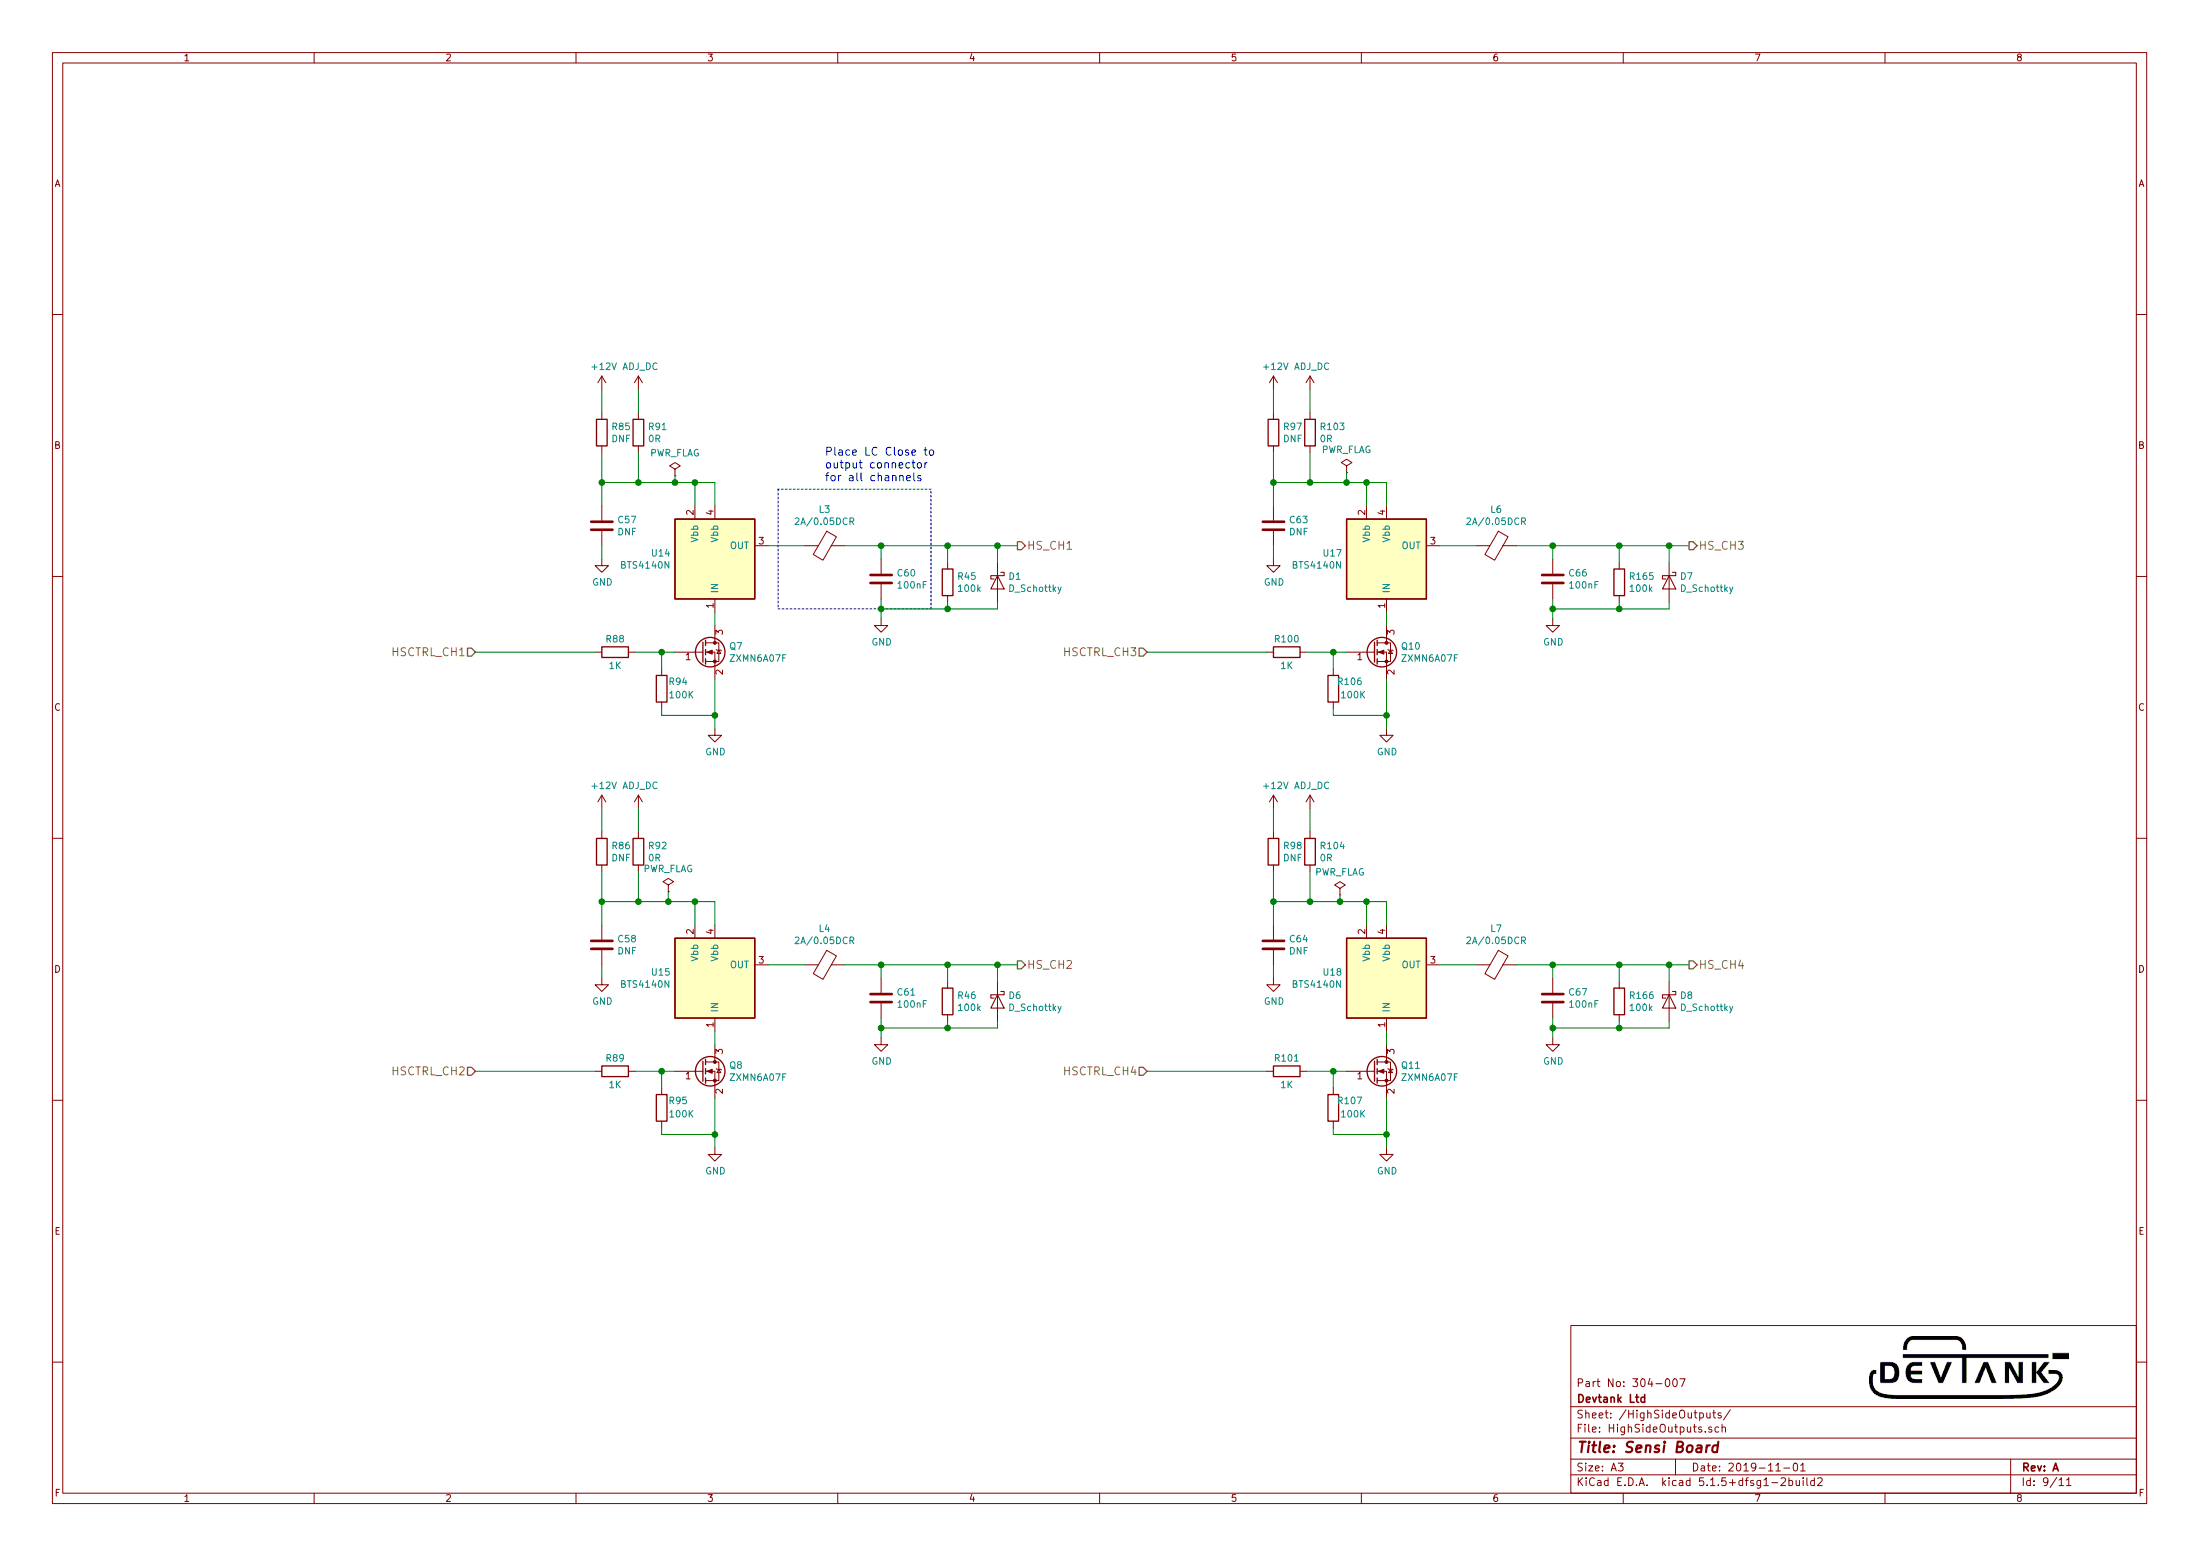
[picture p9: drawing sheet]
EESchema Schematic File Version 4
EELAYER 30 0
EELAYER END
$Descr A3 16535 11693
encoding utf-8
Sheet 9 11
Title "Sensi Board"
Date "2019-11-01"
Rev "A"
Comp "Devtank Ltd"
Comment1 "Part No: 304-007"
Comment2 ""
Comment3 ""
Comment4 ""
$EndDescr
$Comp
L Devtank:BTS4140N U14
U 1 1
P 5375 4200
F 0 "U14" H 5045 4246 50  0000 R CNN
F 1 "BTS4140N" H 5045 4155 50  0000 R CNN
F 2 "Package_TO_SOT_SMD:SOT-223" H 5375 3800 50  0001 C CNN
F 3 "" H 5375 3800 50  0001 C CNN
F 4 "146-001" H 1850 1500 50  0001 C CNN "Devtank"
	1    5375 4200
	1    0    0    -1  
$EndComp
$Comp
L Sensi_Board-rescue:Q_NMOS_GSD-device Q?
U 1 1
P 5275 4900
AR Path="/5CB48752" Ref="Q?"  Part="1" 
AR Path="/5BE4E2B2/5CB48752" Ref="Q?"  Part="1" 
AR Path="/5C60B9FB/5CB48752" Ref="Q?"  Part="1" 
AR Path="/5CAF39AF/5CB48752" Ref="Q7"  Part="1" 
F 0 "Q7" H 5481 4946 50  0000 L CNN
F 1 "ZXMN6A07F" H 5481 4855 50  0000 L CNN
F 2 "Package_TO_SOT_SMD:SOT-23" H 5475 5000 50  0001 C CNN
F 3 "" H 5275 4900 50  0001 C CNN
F 4 "170-002" H 1850 1500 50  0001 C CNN "Devtank"
	1    5275 4900
	1    0    0    -1  
$EndComp
$Comp
L Sensi_Board-rescue:R-device R?
U 1 1
P 4625 4900
AR Path="/5CB48759" Ref="R?"  Part="1" 
AR Path="/5BE4E2B2/5CB48759" Ref="R?"  Part="1" 
AR Path="/5C60B9FB/5CB48759" Ref="R?"  Part="1" 
AR Path="/5CAF39AF/5CB48759" Ref="R88"  Part="1" 
F 0 "R88" V 4525 4900 50  0000 C CNN
F 1 "1K" V 4725 4900 50  0000 C CNN
F 2 "Resistor_SMD:R_0603_1608Metric" V 4555 4900 50  0001 C CNN
F 3 "" H 4625 4900 50  0001 C CNN
F 4 "101-012" H 1850 1500 50  0001 C CNN "Devtank"
	1    4625 4900
	0    1    1    0   
$EndComp
$Comp
L Sensi_Board-rescue:R-device R?
U 1 1
P 4975 5175
AR Path="/5CB48760" Ref="R?"  Part="1" 
AR Path="/5BE4E2B2/5CB48760" Ref="R?"  Part="1" 
AR Path="/5C60B9FB/5CB48760" Ref="R?"  Part="1" 
AR Path="/5CAF39AF/5CB48760" Ref="R94"  Part="1" 
F 0 "R94" H 4850 5125 50  0000 C CNN
F 1 "100K" H 4825 5225 50  0000 C CNN
F 2 "Resistor_SMD:R_0603_1608Metric" V 4905 5175 50  0001 C CNN
F 3 "" H 4975 5175 50  0001 C CNN
F 4 "101-015" H 1850 1500 50  0001 C CNN "Devtank"
	1    4975 5175
	-1   0    0    1   
$EndComp
Wire Wire Line
	4975 5025 4975 4900
Wire Wire Line
	4975 4900 4775 4900
Wire Wire Line
	4975 4900 5075 4900
Connection ~ 4975 4900
$Comp
L power:GND #PWR?
U 1 1
P 5375 5475
AR Path="/5CB4876B" Ref="#PWR?"  Part="1" 
AR Path="/5BE4E2B2/5CB4876B" Ref="#PWR?"  Part="1" 
AR Path="/5C60B9FB/5CB4876B" Ref="#PWR?"  Part="1" 
AR Path="/5CAF39AF/5CB4876B" Ref="#PWR0148"  Part="1" 
F 0 "#PWR0148" H 5375 5225 50  0001 C CNN
F 1 "GND" H 5380 5302 50  0000 C CNN
F 2 "" H 5375 5475 50  0001 C CNN
F 3 "" H 5375 5475 50  0001 C CNN
	1    5375 5475
	1    0    0    -1  
$EndComp
Wire Wire Line
	5375 5100 5375 5375
Wire Wire Line
	4975 5325 4975 5375
Wire Wire Line
	4975 5375 5375 5375
Connection ~ 5375 5375
Wire Wire Line
	5375 5375 5375 5475
Text HLabel 3575 4900 0    60   Input ~ 0
HSCTRL_CH1
Wire Wire Line
	5375 4600 5375 4700
$Comp
L Sensi_Board-rescue:R-device R85
U 1 1
P 4525 3250
F 0 "R85" H 4595 3296 50  0000 L CNN
F 1 "DNF" H 4595 3205 50  0000 L CNN
F 2 "Resistor_SMD:R_0805_2012Metric" V 4455 3250 50  0001 C CNN
F 3 "" H 4525 3250 50  0001 C CNN
F 4 "" H 1850 1500 50  0001 C CNN "Devtank"
	1    4525 3250
	1    0    0    -1  
$EndComp
$Comp
L Sensi_Board-rescue:R-device R91
U 1 1
P 4800 3250
F 0 "R91" H 4870 3296 50  0000 L CNN
F 1 "0R" H 4870 3205 50  0000 L CNN
F 2 "Resistor_SMD:R_0805_2012Metric" V 4730 3250 50  0001 C CNN
F 3 "" H 4800 3250 50  0001 C CNN
F 4 "101-006" H 4800 3250 50  0001 C CNN "Devtank"
	1    4800 3250
	1    0    0    -1  
$EndComp
Wire Wire Line
	4525 3400 4525 3625
Wire Wire Line
	5375 3625 5375 3800
Wire Wire Line
	5225 3800 5225 3625
Connection ~ 5225 3625
Wire Wire Line
	5225 3625 5375 3625
Wire Wire Line
	4800 3400 4800 3625
$Comp
L power:+12V #PWR0139
U 1 1
P 4525 2925
F 0 "#PWR0139" H 4525 2775 50  0001 C CNN
F 1 "+12V" H 4540 3098 50  0000 C CNN
F 2 "" H 4525 2925 50  0001 C CNN
F 3 "" H 4525 2925 50  0001 C CNN
	1    4525 2925
	1    0    0    -1  
$EndComp
$Comp
L Devtank:ADJ_DC #PWR0145
U 1 1
P 4800 2925
F 0 "#PWR0145" H 4800 2775 50  0001 C CNN
F 1 "ADJ_DC" H 4815 3098 50  0000 C CNN
F 2 "" H 4800 2925 50  0000 C CNN
F 3 "" H 4800 2925 50  0000 C CNN
	1    4800 2925
	1    0    0    -1  
$EndComp
Wire Wire Line
	4525 2925 4525 3100
Wire Wire Line
	4800 2925 4800 3100
$Comp
L Sensi_Board-rescue:Ferrite_Bead-device L3
U 1 1
P 6200 4100
F 0 "L3" V 5926 4100 50  0000 C CNN
F 1 "2A/0.05DCR" V 6017 4100 50  0000 C CNN
F 2 "Inductor_SMD:L_0805_2012Metric" V 6130 4100 50  0001 C CNN
F 3 "" H 6200 4100 50  0001 C CNN
F 4 "113-002" H 1850 1500 50  0001 C CNN "Devtank"
	1    6200 4100
	0    1    1    0   
$EndComp
Wire Wire Line
	5775 4100 6050 4100
$Comp
L Sensi_Board-rescue:C-device C60
U 1 1
P 6625 4350
F 0 "C60" H 6740 4396 50  0000 L CNN
F 1 "100nF" H 6740 4305 50  0000 L CNN
F 2 "Capacitor_SMD:C_0402_1005Metric" H 6663 4200 50  0001 C CNN
F 3 "" H 6625 4350 50  0001 C CNN
F 4 "105-019" H 1850 1500 50  0001 C CNN "Devtank"
	1    6625 4350
	1    0    0    -1  
$EndComp
$Comp
L power:GND #PWR?
U 1 1
P 6625 4650
AR Path="/5CB4B5E8" Ref="#PWR?"  Part="1" 
AR Path="/5BE4E2B2/5CB4B5E8" Ref="#PWR?"  Part="1" 
AR Path="/5C60B9FB/5CB4B5E8" Ref="#PWR?"  Part="1" 
AR Path="/5CAF39AF/5CB4B5E8" Ref="#PWR0151"  Part="1" 
F 0 "#PWR0151" H 6625 4400 50  0001 C CNN
F 1 "GND" H 6630 4477 50  0000 C CNN
F 2 "" H 6625 4650 50  0001 C CNN
F 3 "" H 6625 4650 50  0001 C CNN
	1    6625 4650
	1    0    0    -1  
$EndComp
Wire Wire Line
	6350 4100 6625 4100
Text HLabel 7650 4100 2    60   Output ~ 0
HS_CH1
$Comp
L Sensi_Board-rescue:C-device C57
U 1 1
P 4525 3950
F 0 "C57" H 4640 3996 50  0000 L CNN
F 1 "DNF" H 4640 3905 50  0000 L CNN
F 2 "Capacitor_SMD:C_0805_2012Metric" H 4563 3800 50  0001 C CNN
F 3 "" H 4525 3950 50  0001 C CNN
F 4 "" H 4525 3950 50  0001 C CNN "Devtank"
	1    4525 3950
	1    0    0    -1  
$EndComp
Wire Wire Line
	4800 3625 5075 3625
Wire Wire Line
	4525 3625 4800 3625
Connection ~ 4800 3625
Wire Wire Line
	4525 3800 4525 3625
Connection ~ 4525 3625
$Comp
L power:GND #PWR?
U 1 1
P 4525 4200
AR Path="/5CB4C64A" Ref="#PWR?"  Part="1" 
AR Path="/5BE4E2B2/5CB4C64A" Ref="#PWR?"  Part="1" 
AR Path="/5C60B9FB/5CB4C64A" Ref="#PWR?"  Part="1" 
AR Path="/5CAF39AF/5CB4C64A" Ref="#PWR0140"  Part="1" 
F 0 "#PWR0140" H 4525 3950 50  0001 C CNN
F 1 "GND" H 4530 4027 50  0000 C CNN
F 2 "" H 4525 4200 50  0001 C CNN
F 3 "" H 4525 4200 50  0001 C CNN
	1    4525 4200
	1    0    0    -1  
$EndComp
Wire Wire Line
	4525 4100 4525 4200
Connection ~ 6625 4100
Wire Wire Line
	6625 4100 6625 4200
Wire Wire Line
	6625 4500 6625 4575
$Comp
L Devtank:BTS4140N U15
U 1 1
P 5375 7350
F 0 "U15" H 5045 7396 50  0000 R CNN
F 1 "BTS4140N" H 5045 7305 50  0000 R CNN
F 2 "Package_TO_SOT_SMD:SOT-223" H 5375 6950 50  0001 C CNN
F 3 "" H 5375 6950 50  0001 C CNN
F 4 "146-001" H 1850 1500 50  0001 C CNN "Devtank"
	1    5375 7350
	1    0    0    -1  
$EndComp
$Comp
L Sensi_Board-rescue:Q_NMOS_GSD-device Q?
U 1 1
P 5275 8050
AR Path="/5CB527EB" Ref="Q?"  Part="1" 
AR Path="/5BE4E2B2/5CB527EB" Ref="Q?"  Part="1" 
AR Path="/5C60B9FB/5CB527EB" Ref="Q?"  Part="1" 
AR Path="/5CAF39AF/5CB527EB" Ref="Q8"  Part="1" 
F 0 "Q8" H 5481 8096 50  0000 L CNN
F 1 "ZXMN6A07F" H 5481 8005 50  0000 L CNN
F 2 "Package_TO_SOT_SMD:SOT-23" H 5475 8150 50  0001 C CNN
F 3 "" H 5275 8050 50  0001 C CNN
F 4 "170-002" H 1850 1500 50  0001 C CNN "Devtank"
	1    5275 8050
	1    0    0    -1  
$EndComp
$Comp
L Sensi_Board-rescue:R-device R?
U 1 1
P 4625 8050
AR Path="/5CB527F1" Ref="R?"  Part="1" 
AR Path="/5BE4E2B2/5CB527F1" Ref="R?"  Part="1" 
AR Path="/5C60B9FB/5CB527F1" Ref="R?"  Part="1" 
AR Path="/5CAF39AF/5CB527F1" Ref="R89"  Part="1" 
F 0 "R89" V 4525 8050 50  0000 C CNN
F 1 "1K" V 4725 8050 50  0000 C CNN
F 2 "Resistor_SMD:R_0603_1608Metric" V 4555 8050 50  0001 C CNN
F 3 "" H 4625 8050 50  0001 C CNN
F 4 "101-012" H 1850 1500 50  0001 C CNN "Devtank"
	1    4625 8050
	0    1    1    0   
$EndComp
$Comp
L Sensi_Board-rescue:R-device R?
U 1 1
P 4975 8325
AR Path="/5CB527F7" Ref="R?"  Part="1" 
AR Path="/5BE4E2B2/5CB527F7" Ref="R?"  Part="1" 
AR Path="/5C60B9FB/5CB527F7" Ref="R?"  Part="1" 
AR Path="/5CAF39AF/5CB527F7" Ref="R95"  Part="1" 
F 0 "R95" H 4850 8275 50  0000 C CNN
F 1 "100K" H 4825 8375 50  0000 C CNN
F 2 "Resistor_SMD:R_0603_1608Metric" V 4905 8325 50  0001 C CNN
F 3 "" H 4975 8325 50  0001 C CNN
F 4 "101-015" H 1850 1500 50  0001 C CNN "Devtank"
	1    4975 8325
	-1   0    0    1   
$EndComp
Wire Wire Line
	4975 8175 4975 8050
Wire Wire Line
	4975 8050 4775 8050
Wire Wire Line
	4975 8050 5075 8050
Connection ~ 4975 8050
$Comp
L power:GND #PWR?
U 1 1
P 5375 8625
AR Path="/5CB52801" Ref="#PWR?"  Part="1" 
AR Path="/5BE4E2B2/5CB52801" Ref="#PWR?"  Part="1" 
AR Path="/5C60B9FB/5CB52801" Ref="#PWR?"  Part="1" 
AR Path="/5CAF39AF/5CB52801" Ref="#PWR0149"  Part="1" 
F 0 "#PWR0149" H 5375 8375 50  0001 C CNN
F 1 "GND" H 5380 8452 50  0000 C CNN
F 2 "" H 5375 8625 50  0001 C CNN
F 3 "" H 5375 8625 50  0001 C CNN
	1    5375 8625
	1    0    0    -1  
$EndComp
Wire Wire Line
	5375 8250 5375 8525
Wire Wire Line
	4975 8475 4975 8525
Wire Wire Line
	4975 8525 5375 8525
Connection ~ 5375 8525
Wire Wire Line
	5375 8525 5375 8625
Text HLabel 3575 8050 0    60   Input ~ 0
HSCTRL_CH2
Wire Wire Line
	5375 7750 5375 7850
$Comp
L Sensi_Board-rescue:R-device R86
U 1 1
P 4525 6400
F 0 "R86" H 4595 6446 50  0000 L CNN
F 1 "DNF" H 4595 6355 50  0000 L CNN
F 2 "Resistor_SMD:R_0805_2012Metric" V 4455 6400 50  0001 C CNN
F 3 "" H 4525 6400 50  0001 C CNN
F 4 "" H 1850 1500 50  0001 C CNN "Devtank"
	1    4525 6400
	1    0    0    -1  
$EndComp
$Comp
L Sensi_Board-rescue:R-device R92
U 1 1
P 4800 6400
F 0 "R92" H 4870 6446 50  0000 L CNN
F 1 "0R" H 4870 6355 50  0000 L CNN
F 2 "Resistor_SMD:R_0805_2012Metric" V 4730 6400 50  0001 C CNN
F 3 "" H 4800 6400 50  0001 C CNN
F 4 "101-006" H 4800 6400 50  0001 C CNN "Devtank"
	1    4800 6400
	1    0    0    -1  
$EndComp
Wire Wire Line
	4525 6550 4525 6775
Wire Wire Line
	5375 6775 5375 6950
Wire Wire Line
	5225 6950 5225 6775
Connection ~ 5225 6775
Wire Wire Line
	5225 6775 5375 6775
Wire Wire Line
	4800 6550 4800 6775
$Comp
L power:+12V #PWR0141
U 1 1
P 4525 6075
F 0 "#PWR0141" H 4525 5925 50  0001 C CNN
F 1 "+12V" H 4540 6248 50  0000 C CNN
F 2 "" H 4525 6075 50  0001 C CNN
F 3 "" H 4525 6075 50  0001 C CNN
	1    4525 6075
	1    0    0    -1  
$EndComp
$Comp
L Devtank:ADJ_DC #PWR0146
U 1 1
P 4800 6075
F 0 "#PWR0146" H 4800 5925 50  0001 C CNN
F 1 "ADJ_DC" H 4815 6248 50  0000 C CNN
F 2 "" H 4800 6075 50  0000 C CNN
F 3 "" H 4800 6075 50  0000 C CNN
	1    4800 6075
	1    0    0    -1  
$EndComp
Wire Wire Line
	4525 6075 4525 6250
Wire Wire Line
	4800 6075 4800 6250
$Comp
L Sensi_Board-rescue:Ferrite_Bead-device L4
U 1 1
P 6200 7250
F 0 "L4" V 5926 7250 50  0000 C CNN
F 1 "2A/0.05DCR" V 6017 7250 50  0000 C CNN
F 2 "Inductor_SMD:L_0805_2012Metric" V 6130 7250 50  0001 C CNN
F 3 "" H 6200 7250 50  0001 C CNN
F 4 "113-002" H 1850 1500 50  0001 C CNN "Devtank"
	1    6200 7250
	0    1    1    0   
$EndComp
Wire Wire Line
	5775 7250 6050 7250
$Comp
L Sensi_Board-rescue:C-device C61
U 1 1
P 6625 7500
F 0 "C61" H 6740 7546 50  0000 L CNN
F 1 "100nF" H 6740 7455 50  0000 L CNN
F 2 "Capacitor_SMD:C_0402_1005Metric" H 6663 7350 50  0001 C CNN
F 3 "" H 6625 7500 50  0001 C CNN
F 4 "105-019" H 1850 1500 50  0001 C CNN "Devtank"
	1    6625 7500
	1    0    0    -1  
$EndComp
$Comp
L power:GND #PWR?
U 1 1
P 6625 7800
AR Path="/5CB52845" Ref="#PWR?"  Part="1" 
AR Path="/5BE4E2B2/5CB52845" Ref="#PWR?"  Part="1" 
AR Path="/5C60B9FB/5CB52845" Ref="#PWR?"  Part="1" 
AR Path="/5CAF39AF/5CB52845" Ref="#PWR0152"  Part="1" 
F 0 "#PWR0152" H 6625 7550 50  0001 C CNN
F 1 "GND" H 6630 7627 50  0000 C CNN
F 2 "" H 6625 7800 50  0001 C CNN
F 3 "" H 6625 7800 50  0001 C CNN
	1    6625 7800
	1    0    0    -1  
$EndComp
Wire Wire Line
	6350 7250 6625 7250
Text HLabel 7650 7250 2    60   Output ~ 0
HS_CH2
$Comp
L Sensi_Board-rescue:C-device C58
U 1 1
P 4525 7100
F 0 "C58" H 4640 7146 50  0000 L CNN
F 1 "DNF" H 4640 7055 50  0000 L CNN
F 2 "Capacitor_SMD:C_0805_2012Metric" H 4563 6950 50  0001 C CNN
F 3 "" H 4525 7100 50  0001 C CNN
F 4 "" H 4525 7100 50  0001 C CNN "Devtank"
	1    4525 7100
	1    0    0    -1  
$EndComp
Wire Wire Line
	4800 6775 5025 6775
Wire Wire Line
	4525 6775 4800 6775
Connection ~ 4800 6775
Wire Wire Line
	4525 6950 4525 6775
Connection ~ 4525 6775
$Comp
L power:GND #PWR?
U 1 1
P 4525 7350
AR Path="/5CB52859" Ref="#PWR?"  Part="1" 
AR Path="/5BE4E2B2/5CB52859" Ref="#PWR?"  Part="1" 
AR Path="/5C60B9FB/5CB52859" Ref="#PWR?"  Part="1" 
AR Path="/5CAF39AF/5CB52859" Ref="#PWR0142"  Part="1" 
F 0 "#PWR0142" H 4525 7100 50  0001 C CNN
F 1 "GND" H 4530 7177 50  0000 C CNN
F 2 "" H 4525 7350 50  0001 C CNN
F 3 "" H 4525 7350 50  0001 C CNN
	1    4525 7350
	1    0    0    -1  
$EndComp
Wire Wire Line
	4525 7250 4525 7350
Wire Wire Line
	6625 7250 6625 7350
Wire Wire Line
	6625 7650 6625 7725
$Comp
L Devtank:BTS4140N U17
U 1 1
P 10425 4200
F 0 "U17" H 10095 4246 50  0000 R CNN
F 1 "BTS4140N" H 10095 4155 50  0000 R CNN
F 2 "Package_TO_SOT_SMD:SOT-223" H 10425 3800 50  0001 C CNN
F 3 "" H 10425 3800 50  0001 C CNN
F 4 "146-001" H 1850 1500 50  0001 C CNN "Devtank"
	1    10425 4200
	1    0    0    -1  
$EndComp
$Comp
L Sensi_Board-rescue:Q_NMOS_GSD-device Q?
U 1 1
P 10325 4900
AR Path="/5CB58C92" Ref="Q?"  Part="1" 
AR Path="/5BE4E2B2/5CB58C92" Ref="Q?"  Part="1" 
AR Path="/5C60B9FB/5CB58C92" Ref="Q?"  Part="1" 
AR Path="/5CAF39AF/5CB58C92" Ref="Q10"  Part="1" 
F 0 "Q10" H 10531 4946 50  0000 L CNN
F 1 "ZXMN6A07F" H 10531 4855 50  0000 L CNN
F 2 "Package_TO_SOT_SMD:SOT-23" H 10525 5000 50  0001 C CNN
F 3 "" H 10325 4900 50  0001 C CNN
F 4 "170-002" H 1850 1500 50  0001 C CNN "Devtank"
	1    10325 4900
	1    0    0    -1  
$EndComp
$Comp
L Sensi_Board-rescue:R-device R?
U 1 1
P 9675 4900
AR Path="/5CB58C98" Ref="R?"  Part="1" 
AR Path="/5BE4E2B2/5CB58C98" Ref="R?"  Part="1" 
AR Path="/5C60B9FB/5CB58C98" Ref="R?"  Part="1" 
AR Path="/5CAF39AF/5CB58C98" Ref="R100"  Part="1" 
F 0 "R100" V 9575 4900 50  0000 C CNN
F 1 "1K" V 9775 4900 50  0000 C CNN
F 2 "Resistor_SMD:R_0603_1608Metric" V 9605 4900 50  0001 C CNN
F 3 "" H 9675 4900 50  0001 C CNN
F 4 "101-012" H 1850 1500 50  0001 C CNN "Devtank"
	1    9675 4900
	0    1    1    0   
$EndComp
$Comp
L Sensi_Board-rescue:R-device R?
U 1 1
P 10025 5175
AR Path="/5CB58C9E" Ref="R?"  Part="1" 
AR Path="/5BE4E2B2/5CB58C9E" Ref="R?"  Part="1" 
AR Path="/5C60B9FB/5CB58C9E" Ref="R?"  Part="1" 
AR Path="/5CAF39AF/5CB58C9E" Ref="R106"  Part="1" 
F 0 "R106" H 9900 5125 50  0000 C CNN
F 1 "100K" H 9875 5225 50  0000 C CNN
F 2 "Resistor_SMD:R_0603_1608Metric" V 9955 5175 50  0001 C CNN
F 3 "" H 10025 5175 50  0001 C CNN
F 4 "101-015" H 1850 1500 50  0001 C CNN "Devtank"
	1    10025 5175
	-1   0    0    1   
$EndComp
Wire Wire Line
	10025 5025 10025 4900
Wire Wire Line
	10025 4900 9825 4900
Wire Wire Line
	10025 4900 10125 4900
Connection ~ 10025 4900
$Comp
L power:GND #PWR?
U 1 1
P 10425 5475
AR Path="/5CB58CA8" Ref="#PWR?"  Part="1" 
AR Path="/5BE4E2B2/5CB58CA8" Ref="#PWR?"  Part="1" 
AR Path="/5C60B9FB/5CB58CA8" Ref="#PWR?"  Part="1" 
AR Path="/5CAF39AF/5CB58CA8" Ref="#PWR0163"  Part="1" 
F 0 "#PWR0163" H 10425 5225 50  0001 C CNN
F 1 "GND" H 10430 5302 50  0000 C CNN
F 2 "" H 10425 5475 50  0001 C CNN
F 3 "" H 10425 5475 50  0001 C CNN
	1    10425 5475
	1    0    0    -1  
$EndComp
Wire Wire Line
	10425 5100 10425 5375
Wire Wire Line
	10025 5325 10025 5375
Wire Wire Line
	10025 5375 10425 5375
Connection ~ 10425 5375
Wire Wire Line
	10425 5375 10425 5475
Text HLabel 8625 4900 0    60   Input ~ 0
HSCTRL_CH3
Wire Wire Line
	10425 4600 10425 4700
$Comp
L Sensi_Board-rescue:R-device R97
U 1 1
P 9575 3250
F 0 "R97" H 9645 3296 50  0000 L CNN
F 1 "DNF" H 9645 3205 50  0000 L CNN
F 2 "Resistor_SMD:R_0805_2012Metric" V 9505 3250 50  0001 C CNN
F 3 "" H 9575 3250 50  0001 C CNN
F 4 "" H 1850 1500 50  0001 C CNN "Devtank"
	1    9575 3250
	1    0    0    -1  
$EndComp
$Comp
L Sensi_Board-rescue:R-device R103
U 1 1
P 9850 3250
F 0 "R103" H 9920 3296 50  0000 L CNN
F 1 "0R" H 9920 3205 50  0000 L CNN
F 2 "Resistor_SMD:R_0805_2012Metric" V 9780 3250 50  0001 C CNN
F 3 "" H 9850 3250 50  0001 C CNN
F 4 "101-006" H 9850 3250 50  0001 C CNN "Devtank"
	1    9850 3250
	1    0    0    -1  
$EndComp
Wire Wire Line
	9575 3400 9575 3625
Wire Wire Line
	10425 3625 10425 3800
Wire Wire Line
	10275 3800 10275 3625
Connection ~ 10275 3625
Wire Wire Line
	10275 3625 10425 3625
Wire Wire Line
	9850 3400 9850 3625
$Comp
L power:+12V #PWR0154
U 1 1
P 9575 2925
F 0 "#PWR0154" H 9575 2775 50  0001 C CNN
F 1 "+12V" H 9590 3098 50  0000 C CNN
F 2 "" H 9575 2925 50  0001 C CNN
F 3 "" H 9575 2925 50  0001 C CNN
	1    9575 2925
	1    0    0    -1  
$EndComp
$Comp
L Devtank:ADJ_DC #PWR0160
U 1 1
P 9850 2925
F 0 "#PWR0160" H 9850 2775 50  0001 C CNN
F 1 "ADJ_DC" H 9865 3098 50  0000 C CNN
F 2 "" H 9850 2925 50  0000 C CNN
F 3 "" H 9850 2925 50  0000 C CNN
	1    9850 2925
	1    0    0    -1  
$EndComp
Wire Wire Line
	9575 2925 9575 3100
Wire Wire Line
	9850 2925 9850 3100
$Comp
L Sensi_Board-rescue:Ferrite_Bead-device L6
U 1 1
P 11250 4100
F 0 "L6" V 10976 4100 50  0000 C CNN
F 1 "2A/0.05DCR" V 11067 4100 50  0000 C CNN
F 2 "Inductor_SMD:L_0805_2012Metric" V 11180 4100 50  0001 C CNN
F 3 "" H 11250 4100 50  0001 C CNN
F 4 "113-002" H 1850 1500 50  0001 C CNN "Devtank"
	1    11250 4100
	0    1    1    0   
$EndComp
Wire Wire Line
	10825 4100 11100 4100
$Comp
L Sensi_Board-rescue:C-device C66
U 1 1
P 11675 4350
F 0 "C66" H 11790 4396 50  0000 L CNN
F 1 "100nF" H 11790 4305 50  0000 L CNN
F 2 "Capacitor_SMD:C_0402_1005Metric" H 11713 4200 50  0001 C CNN
F 3 "" H 11675 4350 50  0001 C CNN
F 4 "105-019" H 1850 1500 50  0001 C CNN "Devtank"
	1    11675 4350
	1    0    0    -1  
$EndComp
$Comp
L power:GND #PWR?
U 1 1
P 11675 4650
AR Path="/5CB58CEC" Ref="#PWR?"  Part="1" 
AR Path="/5BE4E2B2/5CB58CEC" Ref="#PWR?"  Part="1" 
AR Path="/5C60B9FB/5CB58CEC" Ref="#PWR?"  Part="1" 
AR Path="/5CAF39AF/5CB58CEC" Ref="#PWR0166"  Part="1" 
F 0 "#PWR0166" H 11675 4400 50  0001 C CNN
F 1 "GND" H 11680 4477 50  0000 C CNN
F 2 "" H 11675 4650 50  0001 C CNN
F 3 "" H 11675 4650 50  0001 C CNN
	1    11675 4650
	1    0    0    -1  
$EndComp
Wire Wire Line
	11400 4100 11675 4100
Text HLabel 12700 4100 2    60   Output ~ 0
HS_CH3
$Comp
L Sensi_Board-rescue:C-device C63
U 1 1
P 9575 3950
F 0 "C63" H 9690 3996 50  0000 L CNN
F 1 "DNF" H 9690 3905 50  0000 L CNN
F 2 "Capacitor_SMD:C_0805_2012Metric" H 9613 3800 50  0001 C CNN
F 3 "" H 9575 3950 50  0001 C CNN
F 4 "" H 9575 3950 50  0001 C CNN "Devtank"
	1    9575 3950
	1    0    0    -1  
$EndComp
Wire Wire Line
	9850 3625 10125 3625
Wire Wire Line
	9575 3625 9850 3625
Connection ~ 9850 3625
Wire Wire Line
	9575 3800 9575 3625
Connection ~ 9575 3625
$Comp
L power:GND #PWR?
U 1 1
P 9575 4200
AR Path="/5CB58D00" Ref="#PWR?"  Part="1" 
AR Path="/5BE4E2B2/5CB58D00" Ref="#PWR?"  Part="1" 
AR Path="/5C60B9FB/5CB58D00" Ref="#PWR?"  Part="1" 
AR Path="/5CAF39AF/5CB58D00" Ref="#PWR0155"  Part="1" 
F 0 "#PWR0155" H 9575 3950 50  0001 C CNN
F 1 "GND" H 9580 4027 50  0000 C CNN
F 2 "" H 9575 4200 50  0001 C CNN
F 3 "" H 9575 4200 50  0001 C CNN
	1    9575 4200
	1    0    0    -1  
$EndComp
Wire Wire Line
	9575 4100 9575 4200
Wire Wire Line
	11675 4100 11675 4200
Wire Wire Line
	11675 4500 11675 4575
$Comp
L Devtank:BTS4140N U18
U 1 1
P 10425 7350
F 0 "U18" H 10095 7396 50  0000 R CNN
F 1 "BTS4140N" H 10095 7305 50  0000 R CNN
F 2 "Package_TO_SOT_SMD:SOT-223" H 10425 6950 50  0001 C CNN
F 3 "" H 10425 6950 50  0001 C CNN
F 4 "146-001" H 1850 1500 50  0001 C CNN "Devtank"
	1    10425 7350
	1    0    0    -1  
$EndComp
$Comp
L Sensi_Board-rescue:Q_NMOS_GSD-device Q?
U 1 1
P 10325 8050
AR Path="/5CB58D11" Ref="Q?"  Part="1" 
AR Path="/5BE4E2B2/5CB58D11" Ref="Q?"  Part="1" 
AR Path="/5C60B9FB/5CB58D11" Ref="Q?"  Part="1" 
AR Path="/5CAF39AF/5CB58D11" Ref="Q11"  Part="1" 
F 0 "Q11" H 10531 8096 50  0000 L CNN
F 1 "ZXMN6A07F" H 10531 8005 50  0000 L CNN
F 2 "Package_TO_SOT_SMD:SOT-23" H 10525 8150 50  0001 C CNN
F 3 "" H 10325 8050 50  0001 C CNN
F 4 "170-002" H 1850 1500 50  0001 C CNN "Devtank"
	1    10325 8050
	1    0    0    -1  
$EndComp
$Comp
L Sensi_Board-rescue:R-device R?
U 1 1
P 9675 8050
AR Path="/5CB58D17" Ref="R?"  Part="1" 
AR Path="/5BE4E2B2/5CB58D17" Ref="R?"  Part="1" 
AR Path="/5C60B9FB/5CB58D17" Ref="R?"  Part="1" 
AR Path="/5CAF39AF/5CB58D17" Ref="R101"  Part="1" 
F 0 "R101" V 9575 8050 50  0000 C CNN
F 1 "1K" V 9775 8050 50  0000 C CNN
F 2 "Resistor_SMD:R_0603_1608Metric" V 9605 8050 50  0001 C CNN
F 3 "" H 9675 8050 50  0001 C CNN
F 4 "101-012" H 1850 1500 50  0001 C CNN "Devtank"
	1    9675 8050
	0    1    1    0   
$EndComp
$Comp
L Sensi_Board-rescue:R-device R?
U 1 1
P 10025 8325
AR Path="/5CB58D1D" Ref="R?"  Part="1" 
AR Path="/5BE4E2B2/5CB58D1D" Ref="R?"  Part="1" 
AR Path="/5C60B9FB/5CB58D1D" Ref="R?"  Part="1" 
AR Path="/5CAF39AF/5CB58D1D" Ref="R107"  Part="1" 
F 0 "R107" H 9900 8275 50  0000 C CNN
F 1 "100K" H 9875 8375 50  0000 C CNN
F 2 "Resistor_SMD:R_0603_1608Metric" V 9955 8325 50  0001 C CNN
F 3 "" H 10025 8325 50  0001 C CNN
F 4 "101-015" H 1850 1500 50  0001 C CNN "Devtank"
	1    10025 8325
	-1   0    0    1   
$EndComp
Wire Wire Line
	10025 8175 10025 8050
Wire Wire Line
	10025 8050 9825 8050
Wire Wire Line
	10025 8050 10125 8050
Connection ~ 10025 8050
$Comp
L power:GND #PWR?
U 1 1
P 10425 8625
AR Path="/5CB58D27" Ref="#PWR?"  Part="1" 
AR Path="/5BE4E2B2/5CB58D27" Ref="#PWR?"  Part="1" 
AR Path="/5C60B9FB/5CB58D27" Ref="#PWR?"  Part="1" 
AR Path="/5CAF39AF/5CB58D27" Ref="#PWR0164"  Part="1" 
F 0 "#PWR0164" H 10425 8375 50  0001 C CNN
F 1 "GND" H 10430 8452 50  0000 C CNN
F 2 "" H 10425 8625 50  0001 C CNN
F 3 "" H 10425 8625 50  0001 C CNN
	1    10425 8625
	1    0    0    -1  
$EndComp
Wire Wire Line
	10425 8250 10425 8525
Wire Wire Line
	10025 8475 10025 8525
Wire Wire Line
	10025 8525 10425 8525
Connection ~ 10425 8525
Wire Wire Line
	10425 8525 10425 8625
Text HLabel 8625 8050 0    60   Input ~ 0
HSCTRL_CH4
Wire Wire Line
	10425 7750 10425 7850
$Comp
L Sensi_Board-rescue:R-device R98
U 1 1
P 9575 6400
F 0 "R98" H 9645 6446 50  0000 L CNN
F 1 "DNF" H 9645 6355 50  0000 L CNN
F 2 "Resistor_SMD:R_0805_2012Metric" V 9505 6400 50  0001 C CNN
F 3 "" H 9575 6400 50  0001 C CNN
F 4 "" H 1850 1500 50  0001 C CNN "Devtank"
	1    9575 6400
	1    0    0    -1  
$EndComp
$Comp
L Sensi_Board-rescue:R-device R104
U 1 1
P 9850 6400
F 0 "R104" H 9920 6446 50  0000 L CNN
F 1 "0R" H 9920 6355 50  0000 L CNN
F 2 "Resistor_SMD:R_0805_2012Metric" V 9780 6400 50  0001 C CNN
F 3 "" H 9850 6400 50  0001 C CNN
F 4 "101-006" H 9850 6400 50  0001 C CNN "Devtank"
	1    9850 6400
	1    0    0    -1  
$EndComp
Wire Wire Line
	9575 6550 9575 6775
Wire Wire Line
	10425 6775 10425 6950
Wire Wire Line
	10275 6950 10275 6775
Connection ~ 10275 6775
Wire Wire Line
	10275 6775 10425 6775
Wire Wire Line
	9850 6550 9850 6775
$Comp
L power:+12V #PWR0156
U 1 1
P 9575 6075
F 0 "#PWR0156" H 9575 5925 50  0001 C CNN
F 1 "+12V" H 9590 6248 50  0000 C CNN
F 2 "" H 9575 6075 50  0001 C CNN
F 3 "" H 9575 6075 50  0001 C CNN
	1    9575 6075
	1    0    0    -1  
$EndComp
$Comp
L Devtank:ADJ_DC #PWR0161
U 1 1
P 9850 6075
F 0 "#PWR0161" H 9850 5925 50  0001 C CNN
F 1 "ADJ_DC" H 9865 6248 50  0000 C CNN
F 2 "" H 9850 6075 50  0000 C CNN
F 3 "" H 9850 6075 50  0000 C CNN
	1    9850 6075
	1    0    0    -1  
$EndComp
Wire Wire Line
	9575 6075 9575 6250
Wire Wire Line
	9850 6075 9850 6250
$Comp
L Sensi_Board-rescue:Ferrite_Bead-device L7
U 1 1
P 11250 7250
F 0 "L7" V 10976 7250 50  0000 C CNN
F 1 "2A/0.05DCR" V 11067 7250 50  0000 C CNN
F 2 "Inductor_SMD:L_0805_2012Metric" V 11180 7250 50  0001 C CNN
F 3 "" H 11250 7250 50  0001 C CNN
F 4 "113-002" H 1850 1500 50  0001 C CNN "Devtank"
	1    11250 7250
	0    1    1    0   
$EndComp
Wire Wire Line
	10825 7250 11100 7250
$Comp
L Sensi_Board-rescue:C-device C67
U 1 1
P 11675 7500
F 0 "C67" H 11790 7546 50  0000 L CNN
F 1 "100nF" H 11790 7455 50  0000 L CNN
F 2 "Capacitor_SMD:C_0402_1005Metric" H 11713 7350 50  0001 C CNN
F 3 "" H 11675 7500 50  0001 C CNN
F 4 "105-019" H 1850 1500 50  0001 C CNN "Devtank"
	1    11675 7500
	1    0    0    -1  
$EndComp
$Comp
L power:GND #PWR?
U 1 1
P 11675 7800
AR Path="/5CB58D6B" Ref="#PWR?"  Part="1" 
AR Path="/5BE4E2B2/5CB58D6B" Ref="#PWR?"  Part="1" 
AR Path="/5C60B9FB/5CB58D6B" Ref="#PWR?"  Part="1" 
AR Path="/5CAF39AF/5CB58D6B" Ref="#PWR0167"  Part="1" 
F 0 "#PWR0167" H 11675 7550 50  0001 C CNN
F 1 "GND" H 11680 7627 50  0000 C CNN
F 2 "" H 11675 7800 50  0001 C CNN
F 3 "" H 11675 7800 50  0001 C CNN
	1    11675 7800
	1    0    0    -1  
$EndComp
Wire Wire Line
	11400 7250 11675 7250
Text HLabel 12700 7250 2    60   Output ~ 0
HS_CH4
$Comp
L Sensi_Board-rescue:C-device C64
U 1 1
P 9575 7100
F 0 "C64" H 9690 7146 50  0000 L CNN
F 1 "DNF" H 9690 7055 50  0000 L CNN
F 2 "Capacitor_SMD:C_0805_2012Metric" H 9613 6950 50  0001 C CNN
F 3 "" H 9575 7100 50  0001 C CNN
F 4 "" H 9575 7100 50  0001 C CNN "Devtank"
	1    9575 7100
	1    0    0    -1  
$EndComp
Wire Wire Line
	9850 6775 10075 6775
Wire Wire Line
	9575 6775 9850 6775
Connection ~ 9850 6775
Wire Wire Line
	9575 6950 9575 6775
Connection ~ 9575 6775
$Comp
L power:GND #PWR?
U 1 1
P 9575 7350
AR Path="/5CB58D7F" Ref="#PWR?"  Part="1" 
AR Path="/5BE4E2B2/5CB58D7F" Ref="#PWR?"  Part="1" 
AR Path="/5C60B9FB/5CB58D7F" Ref="#PWR?"  Part="1" 
AR Path="/5CAF39AF/5CB58D7F" Ref="#PWR0157"  Part="1" 
F 0 "#PWR0157" H 9575 7100 50  0001 C CNN
F 1 "GND" H 9580 7177 50  0000 C CNN
F 2 "" H 9575 7350 50  0001 C CNN
F 3 "" H 9575 7350 50  0001 C CNN
	1    9575 7350
	1    0    0    -1  
$EndComp
Wire Wire Line
	9575 7250 9575 7350
Wire Wire Line
	11675 7250 11675 7350
Wire Wire Line
	11675 7650 11675 7725
Wire Notes Line
	5850 3675 5850 4575
Wire Notes Line
	5850 4575 7000 4575
Wire Notes Line
	7000 4575 7000 3675
Wire Notes Line
	7000 3675 5850 3675
Text Notes 6200 3625 0    60   ~ 0
Place LC Close to \noutput connector \nfor all channels
Wire Wire Line
	3575 8050 4475 8050
Wire Wire Line
	3575 4900 4475 4900
Wire Wire Line
	8625 8050 9525 8050
Wire Wire Line
	8625 4900 9525 4900
$Comp
L power:PWR_FLAG #FLG0103
U 1 1
P 5075 3575
F 0 "#FLG0103" H 5075 3650 50  0001 C CNN
F 1 "PWR_FLAG" H 5075 3748 50  0000 C CNN
F 2 "" H 5075 3575 50  0001 C CNN
F 3 "" H 5075 3575 50  0001 C CNN
	1    5075 3575
	1    0    0    -1  
$EndComp
$Comp
L power:PWR_FLAG #FLG0111
U 1 1
P 10125 3550
F 0 "#FLG0111" H 10125 3625 50  0001 C CNN
F 1 "PWR_FLAG" H 10125 3723 50  0000 C CNN
F 2 "" H 10125 3550 50  0001 C CNN
F 3 "" H 10125 3550 50  0001 C CNN
	1    10125 3550
	1    0    0    -1  
$EndComp
$Comp
L power:PWR_FLAG #FLG0112
U 1 1
P 5025 6700
F 0 "#FLG0112" H 5025 6775 50  0001 C CNN
F 1 "PWR_FLAG" H 5025 6873 50  0000 C CNN
F 2 "" H 5025 6700 50  0001 C CNN
F 3 "" H 5025 6700 50  0001 C CNN
	1    5025 6700
	1    0    0    -1  
$EndComp
$Comp
L power:PWR_FLAG #FLG0113
U 1 1
P 10075 6725
F 0 "#FLG0113" H 10075 6800 50  0001 C CNN
F 1 "PWR_FLAG" H 10075 6898 50  0000 C CNN
F 2 "" H 10075 6725 50  0001 C CNN
F 3 "" H 10075 6725 50  0001 C CNN
	1    10075 6725
	1    0    0    -1  
$EndComp
Wire Wire Line
	10075 6725 10075 6775
Connection ~ 10075 6775
Wire Wire Line
	10075 6775 10275 6775
Wire Wire Line
	10125 3550 10125 3625
Connection ~ 10125 3625
Wire Wire Line
	10125 3625 10275 3625
Wire Wire Line
	5075 3575 5075 3625
Connection ~ 5075 3625
Wire Wire Line
	5075 3625 5225 3625
Wire Wire Line
	5025 6700 5025 6775
Connection ~ 5025 6775
Wire Wire Line
	5025 6775 5225 6775
$Comp
L device:R R45
U 1 1
P 7125 4375
F 0 "R45" H 7195 4421 50  0000 L CNN
F 1 "100k" H 7195 4330 50  0000 L CNN
F 2 "Capacitor_SMD:C_0603_1608Metric" V 7055 4375 50  0001 C CNN
F 3 "" H 7125 4375 50  0001 C CNN
	1    7125 4375
	1    0    0    -1  
$EndComp
$Comp
L device:D_Schottky D1
U 1 1
P 7500 4375
F 0 "D1" V 7454 4454 50  0000 L CNN
F 1 "D_Schottky" V 7545 4454 50  0000 L CNN
F 2 "Diode_SMD:D_SOD-123" H 7500 4375 50  0001 C CNN
F 3 "" H 7500 4375 50  0001 C CNN
	1    7500 4375
	0    1    1    0   
$EndComp
Wire Wire Line
	7125 4100 7125 4225
Wire Wire Line
	6625 4100 7125 4100
Wire Wire Line
	7500 4225 7500 4100
Wire Wire Line
	7500 4100 7125 4100
Connection ~ 7125 4100
Wire Wire Line
	6625 4575 7125 4575
Wire Wire Line
	7125 4575 7125 4525
Connection ~ 6625 4575
Wire Wire Line
	6625 4575 6625 4650
Wire Wire Line
	7125 4575 7500 4575
Wire Wire Line
	7500 4575 7500 4525
Connection ~ 7125 4575
Wire Wire Line
	7500 4100 7650 4100
Connection ~ 7500 4100
$Comp
L device:R R165
U 1 1
P 12175 4375
F 0 "R165" H 12245 4421 50  0000 L CNN
F 1 "100k" H 12245 4330 50  0000 L CNN
F 2 "Capacitor_SMD:C_0603_1608Metric" V 12105 4375 50  0001 C CNN
F 3 "" H 12175 4375 50  0001 C CNN
	1    12175 4375
	1    0    0    -1  
$EndComp
$Comp
L device:D_Schottky D7
U 1 1
P 12550 4375
F 0 "D7" V 12504 4454 50  0000 L CNN
F 1 "D_Schottky" V 12595 4454 50  0000 L CNN
F 2 "Diode_SMD:D_SOD-123" H 12550 4375 50  0001 C CNN
F 3 "" H 12550 4375 50  0001 C CNN
	1    12550 4375
	0    1    1    0   
$EndComp
Wire Wire Line
	12175 4100 12175 4225
Wire Wire Line
	11675 4100 12175 4100
Wire Wire Line
	12550 4225 12550 4100
Wire Wire Line
	12550 4100 12175 4100
Connection ~ 12175 4100
Wire Wire Line
	11675 4575 12175 4575
Wire Wire Line
	12175 4575 12175 4525
Wire Wire Line
	12175 4575 12550 4575
Wire Wire Line
	12550 4575 12550 4525
Connection ~ 12175 4575
Wire Wire Line
	12550 4100 12700 4100
Connection ~ 12550 4100
Connection ~ 11675 4100
Connection ~ 11675 4575
Wire Wire Line
	11675 4575 11675 4650
$Comp
L device:R R46
U 1 1
P 7125 7525
F 0 "R46" H 7195 7571 50  0000 L CNN
F 1 "100k" H 7195 7480 50  0000 L CNN
F 2 "Capacitor_SMD:C_0603_1608Metric" V 7055 7525 50  0001 C CNN
F 3 "" H 7125 7525 50  0001 C CNN
	1    7125 7525
	1    0    0    -1  
$EndComp
$Comp
L device:D_Schottky D6
U 1 1
P 7500 7525
F 0 "D6" V 7454 7604 50  0000 L CNN
F 1 "D_Schottky" V 7545 7604 50  0000 L CNN
F 2 "Diode_SMD:D_SOD-123" H 7500 7525 50  0001 C CNN
F 3 "" H 7500 7525 50  0001 C CNN
	1    7500 7525
	0    1    1    0   
$EndComp
Wire Wire Line
	7125 7250 7125 7375
Wire Wire Line
	6625 7250 7125 7250
Wire Wire Line
	7500 7375 7500 7250
Wire Wire Line
	7500 7250 7125 7250
Connection ~ 7125 7250
Wire Wire Line
	6625 7725 7125 7725
Wire Wire Line
	7125 7725 7125 7675
Wire Wire Line
	7125 7725 7500 7725
Wire Wire Line
	7500 7725 7500 7675
Connection ~ 7125 7725
Wire Wire Line
	7500 7250 7650 7250
Connection ~ 7500 7250
Connection ~ 6625 7250
Connection ~ 6625 7725
Wire Wire Line
	6625 7725 6625 7800
$Comp
L device:R R166
U 1 1
P 12175 7525
F 0 "R166" H 12245 7571 50  0000 L CNN
F 1 "100k" H 12245 7480 50  0000 L CNN
F 2 "Capacitor_SMD:C_0603_1608Metric" V 12105 7525 50  0001 C CNN
F 3 "" H 12175 7525 50  0001 C CNN
	1    12175 7525
	1    0    0    -1  
$EndComp
$Comp
L device:D_Schottky D8
U 1 1
P 12550 7525
F 0 "D8" V 12504 7604 50  0000 L CNN
F 1 "D_Schottky" V 12595 7604 50  0000 L CNN
F 2 "Diode_SMD:D_SOD-123" H 12550 7525 50  0001 C CNN
F 3 "" H 12550 7525 50  0001 C CNN
	1    12550 7525
	0    1    1    0   
$EndComp
Wire Wire Line
	12175 7250 12175 7375
Wire Wire Line
	11675 7250 12175 7250
Wire Wire Line
	12550 7375 12550 7250
Wire Wire Line
	12550 7250 12175 7250
Connection ~ 12175 7250
Wire Wire Line
	11675 7725 12175 7725
Wire Wire Line
	12175 7725 12175 7675
Wire Wire Line
	12175 7725 12550 7725
Wire Wire Line
	12550 7725 12550 7675
Connection ~ 12175 7725
Wire Wire Line
	12550 7250 12700 7250
Connection ~ 12550 7250
Connection ~ 11675 7250
Connection ~ 11675 7725
Wire Wire Line
	11675 7725 11675 7800
$EndSCHEMATC
